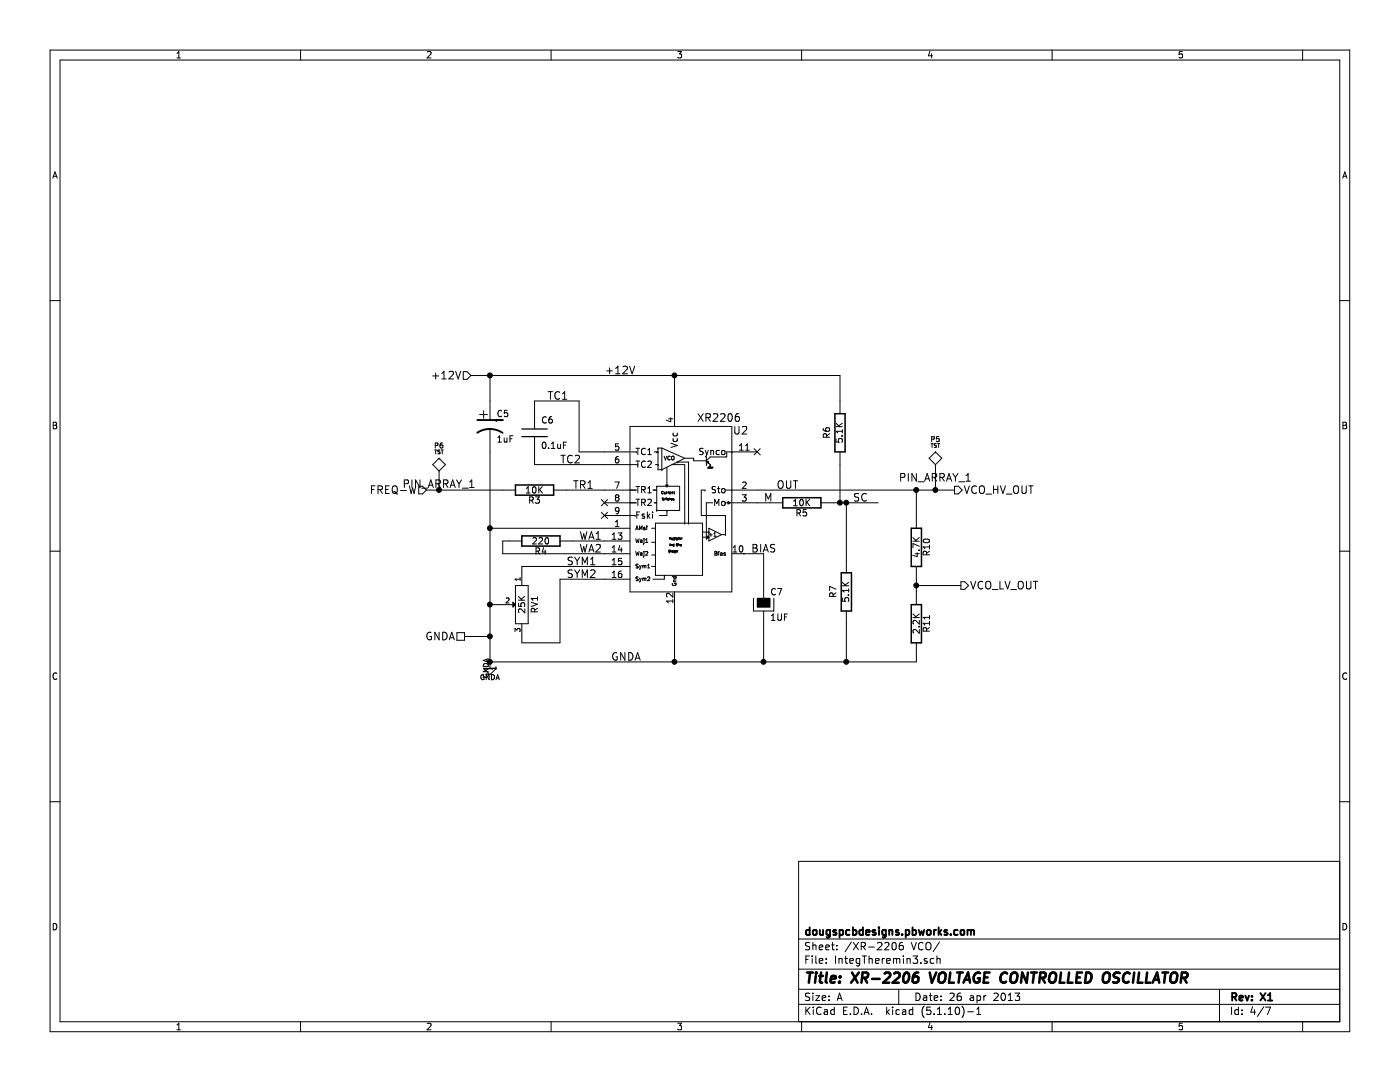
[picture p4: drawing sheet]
EESchema Schematic File Version 2  date 26/04/2013 12:58:44
LIBS:DougsSch
LIBS:power
LIBS:device
LIBS:IntegTheremin-cache
EELAYER 27 0
EELAYER END
$Descr A 11000 8500
encoding utf-8
Sheet 4 7
Title "XR-2206 VOLTAGE CONTROLLED OSCILLATOR"
Date "26 apr 2013"
Rev "X1"
Comp "dougspcbdesigns.pbworks.com"
Comment1 ""
Comment2 ""
Comment3 ""
Comment4 ""
$EndDescr
Text HLabel 7500 3850 2    60   Output ~ 0
VCO_HV_OUT
Connection ~ 7200 3850
Wire Wire Line
	7500 3850 5950 3850
Wire Wire Line
	7200 3850 7200 4050
Connection ~ 6650 5200
Wire Wire Line
	7200 5150 7200 5200
Wire Wire Line
	7200 5200 3850 5200
Connection ~ 3850 2950
Wire Wire Line
	6600 3150 6600 2950
Wire Wire Line
	4400 5050 4400 4550
Wire Wire Line
	4400 5050 4100 5050
Wire Wire Line
	4100 5050 4100 5000
Wire Wire Line
	4100 4500 4100 4450
Wire Wire Line
	4100 4450 4750 4450
Connection ~ 6650 3950
Wire Wire Line
	6550 3950 6900 3950
Connection ~ 5300 5200
Wire Wire Line
	5300 5200 5300 4750
Wire Wire Line
	4400 4550 4750 4550
Wire Wire Line
	4750 4250 4500 4250
Connection ~ 3850 5200
Wire Wire Line
	5300 3250 5300 2950
Wire Wire Line
	3850 2950 3850 3150
Wire Wire Line
	6000 4950 6000 5200
Wire Wire Line
	4200 3200 4200 3150
Wire Wire Line
	4200 3150 4550 3150
Wire Wire Line
	4550 3150 4550 3550
Wire Wire Line
	4550 3550 4750 3550
Wire Wire Line
	4450 3850 4750 3850
Wire Wire Line
	4750 3650 4200 3650
Wire Wire Line
	4200 3650 4200 3600
Wire Wire Line
	5850 4350 6000 4350
Wire Wire Line
	6000 4350 6000 4550
Wire Wire Line
	3850 4150 4750 4150
Connection ~ 3850 4150
Connection ~ 5300 2950
Wire Wire Line
	3850 5250 3850 3550
Wire Wire Line
	4750 4350 3950 4350
Wire Wire Line
	3950 4350 3950 4250
Wire Wire Line
	3950 4250 4000 4250
Connection ~ 6000 5200
Wire Wire Line
	3950 3850 3350 3850
Wire Wire Line
	6650 3950 6650 4400
Wire Wire Line
	5950 3950 6050 3950
Wire Wire Line
	6650 5200 6650 4900
Wire Wire Line
	3850 4750 3950 4750
Connection ~ 3850 4750
Wire Wire Line
	6600 3650 6600 3950
Connection ~ 6600 3950
Wire Wire Line
	3650 5000 3850 5000
Connection ~ 3850 5000
Wire Wire Line
	6600 2950 3700 2950
Wire Wire Line
	7200 4550 7200 4650
Wire Wire Line
	7200 4600 7550 4600
Connection ~ 7200 4600
$Comp
L R R11
U 1 1
P 7200 4900
F 0 "R11" V 7280 4900 50  0000 C CNN
F 1 "2.2K" V 7200 4900 50  0000 C CNN
F 2 "SM0805" H 7200 4900 60  0001 C CNN
F 3 "" H 7200 4900 60  0001 C CNN
F 4 "Xicon" H 7200 4900 60  0001 C CNN "Mfg"
F 5 "260-2.2K-RC" H 7200 4900 60  0001 C CNN "MfgPN"
	1    7200 4900
	1    0    0    -1  
$EndComp
$Comp
L R R10
U 1 1
P 7200 4300
F 0 "R10" V 7280 4300 50  0000 C CNN
F 1 "4.7K" V 7200 4300 50  0000 C CNN
F 2 "SM0805" H 7200 4300 60  0001 C CNN
F 3 "" H 7200 4300 60  0001 C CNN
	1    7200 4300
	1    0    0    -1  
$EndComp
Text HLabel 3700 2950 0    60   Input ~ 0
+12V
Text HLabel 3650 5000 0    60   UnSpc ~ 0
GNDA
Text HLabel 7550 4600 2    60   Output ~ 0
VCO_LV_OUT
Text HLabel 3350 3850 0    60   Input ~ 0
FREQ-W
$Comp
L GNDA #PWR02
U 1 1
P 3850 5250
F 0 "#PWR02" H 3850 5250 40  0001 C CNN
F 1 "GNDA" H 3850 5180 40  0000 C CNN
F 2 "" H 3850 5250 60  0001 C CNN
F 3 "" H 3850 5250 60  0001 C CNN
	1    3850 5250
	1    0    0    -1  
$EndComp
$Comp
L POT RV1
U 1 1
P 4100 4750
F 0 "RV1" H 4100 4650 50  0000 C CNN
F 1 "25K" H 4100 4750 50  0000 C CNN
F 2 "POT-6MM" H 4100 4750 60  0001 C CNN
F 3 "" H 4100 4750 60  0001 C CNN
	1    4100 4750
	0    -1   1    0   
$EndComp
$Comp
L CP1 C5
U 1 1
P 3850 3350
F 0 "C5" H 3900 3450 50  0000 L CNN
F 1 "1uF" H 3900 3250 50  0000 L CNN
F 2 "SM0805" H 3850 3350 60  0001 C CNN
F 3 "" H 3850 3350 60  0001 C CNN
	1    3850 3350
	1    0    0    -1  
$EndComp
Text Label 6700 3950 0    60   ~ 0
SC
Text Label 6000 3950 0    60   ~ 0
M
$Comp
L R R5
U 1 1
P 6300 3950
F 0 "R5" V 6380 3950 50  0000 C CNN
F 1 "10K" V 6300 3950 50  0000 C CNN
F 2 "SM0805" H 6300 3950 60  0001 C CNN
F 3 "" H 6300 3950 60  0001 C CNN
F 4 "Vishay" H 6300 3950 60  0001 C CNN "Mfg"
F 5 "CRCW080510K0JNEB" H 6300 3950 60  0001 C CNN "MfgPN"
	1    6300 3950
	0    1    1    0   
$EndComp
$Comp
L R R7
U 1 1
P 6650 4650
F 0 "R7" V 6750 4650 50  0000 C CNN
F 1 "5.1K" V 6650 4650 50  0000 C CNN
F 2 "SM0805" H 6650 4650 60  0001 C CNN
F 3 "" H 6650 4650 60  0001 C CNN
	1    6650 4650
	-1   0    0    1   
$EndComp
$Comp
L R R6
U 1 1
P 6600 3400
F 0 "R6" V 6700 3400 50  0000 C CNN
F 1 "5.1K" V 6600 3400 50  0000 C CNN
F 2 "SM0805" H 6600 3400 60  0001 C CNN
F 3 "" H 6600 3400 60  0001 C CNN
	1    6600 3400
	-1   0    0    1   
$EndComp
Text Label 6100 3850 0    60   ~ 0
OUT
Text Label 4450 4550 0    60   ~ 0
SYM2
Text Label 4450 4450 0    60   ~ 0
SYM1
Text Label 4550 4350 0    60   ~ 0
WA2
Text Label 4550 4250 0    60   ~ 0
WA1
Text Label 4400 3650 0    60   ~ 0
TC2
Text Label 4300 3150 0    60   ~ 0
TC1
Text Label 4500 3850 0    60   ~ 0
TR1
Text Label 5900 4350 0    60   ~ 0
BIAS
Text Label 4800 5200 0    60   ~ 0
GNDA
Text Label 4750 2950 0    60   ~ 0
+12V
NoConn ~ 5950 3550
NoConn ~ 4750 4050
NoConn ~ 4750 3950
$Comp
L R R4
U 1 1
P 4250 4250
F 0 "R4" V 4330 4250 50  0000 C CNN
F 1 "220" V 4250 4250 50  0000 C CNN
F 2 "SM0805" H 4250 4250 60  0001 C CNN
F 3 "" H 4250 4250 60  0001 C CNN
F 4 "Xicon" H 4250 4250 60  0001 C CNN "Mfg"
F 5 "260-221-RC" H 4250 4250 60  0001 C CNN "MfgPN"
	1    4250 4250
	0    1    1    0   
$EndComp
$Comp
L CAPAPOL C7
U 1 1
P 6000 4750
F 0 "C7" H 6050 4850 50  0000 L CNN
F 1 "1UF" H 6050 4650 50  0000 L CNN
F 2 "SM0805" H 6000 4750 60  0001 C CNN
F 3 "" H 6000 4750 60  0001 C CNN
	1    6000 4750
	1    0    0    -1  
$EndComp
$Comp
L C C6
U 1 1
P 4200 3400
F 0 "C6" H 4250 3500 50  0000 L CNN
F 1 "0.1uF" H 4250 3300 50  0000 L CNN
F 2 "SM0805" H 4200 3400 60  0001 C CNN
F 3 "" H 4200 3400 60  0001 C CNN
F 4 "Vishay" H 4200 3400 60  0001 C CNN "Field4"
F 5 "1C10Z5U104M050B" H 4200 3400 60  0001 C CNN "Field5"
F 6 "Mouser" H 4200 3400 60  0001 C CNN "Field6"
F 7 "75-1C10Z5U104M050B" H 4200 3400 60  0001 C CNN "Field7"
	1    4200 3400
	1    0    0    -1  
$EndComp
$Comp
L R R3
U 1 1
P 4200 3850
F 0 "R3" V 4280 3850 50  0000 C CNN
F 1 "10K" V 4200 3850 50  0000 C CNN
F 2 "SM0805" H 4200 3850 60  0001 C CNN
F 3 "" H 4200 3850 60  0001 C CNN
F 4 "Vishay" H 4200 3850 60  0001 C CNN "Mfg"
F 5 "CRCW080510K0JNEB" H 4200 3850 60  0001 C CNN "MfgPN"
	1    4200 3850
	0    1    1    0   
$EndComp
$Comp
L XR2206 U2
U 1 1
P 5300 4050
F 0 "U2" H 5820 4720 60  0000 C CNN
F 1 "XR2206" H 5650 4820 60  0000 C CNN
F 2 "DIP-16__300" H 5300 4050 60  0001 C CNN
F 3 "" H 5300 4050 60  0001 C CNN
	1    5300 4050
	1    0    0    -1  
$EndComp
$Comp
L TST P6
U 1 1
P 3450 3800
F 0 "P6" H 3450 4100 40  0000 C CNN
F 1 "TST" H 3450 4050 30  0000 C CNN
F 2 "PIN_ARRAY_1" H 3450 3800 60  0000 C CNN
F 3 "~" H 3450 3800 60  0000 C CNN
	1    3450 3800
	1    0    0    -1  
$EndComp
Wire Wire Line
	3450 3800 3450 3850
Connection ~ 3450 3850
Wire Wire Line
	7350 3850 7350 3750
Connection ~ 7350 3850
$Comp
L TST P5
U 1 1
P 7350 3750
F 0 "P5" H 7350 4050 40  0000 C CNN
F 1 "TST" H 7350 4000 30  0000 C CNN
F 2 "PIN_ARRAY_1" H 7350 3750 60  0000 C CNN
F 3 "~" H 7350 3750 60  0000 C CNN
	1    7350 3750
	1    0    0    -1  
$EndComp
$EndSCHEMATC
